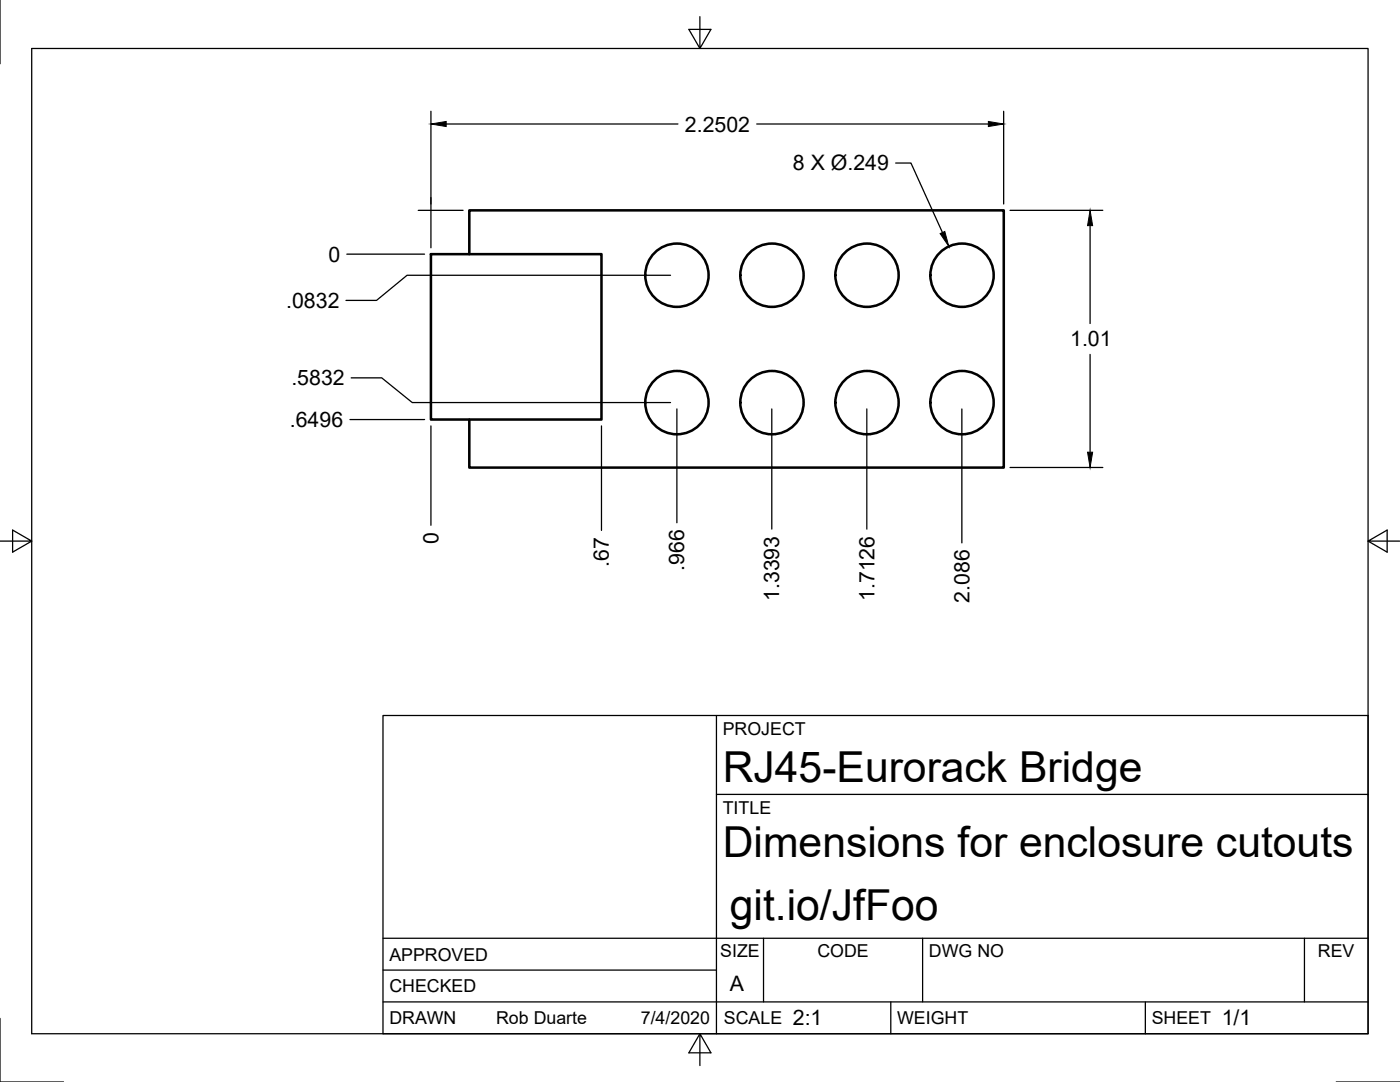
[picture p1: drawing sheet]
<svg xmlns="http://www.w3.org/2000/svg" width="279mm" height="216mm" viewBox="0 0 279 216" stroke-linecap="round" stroke-linejoin="round" font-family="sans-serif">
<!-- layer: Visible -->
<g fill="none" stroke="#000" stroke-width=".51">
<path d="M86 50.7h34v33h-34zM93.7 50.7v-8.7h106.6v51.3h-106.6v-9.6"/>
<circle cx="135.1" cy="54.9" r="6.3"/>
<circle cx="154.1" cy="54.9" r="6.3"/>
<circle cx="173" cy="54.9" r="6.3"/>
<circle cx="192" cy="54.9" r="6.3"/>
<circle cx="135.1" cy="80.3" r="6.3"/>
<circle cx="154.1" cy="80.3" r="6.3"/>
<circle cx="173" cy="80.3" r="6.3"/>
<circle cx="192" cy="80.3" r="6.3"/>
</g>
<!-- layer: Border -->
<path d="M0 0v12.7M6.3 9.7h266.7v196.6h-266.7zM139.7 3.3v6.4l2.2-3.8h-4.4l2.2 3.8M6.3 108l-3.8 2.2v-4.4l3.8 2.2h-6.3M273 108l3.8 2.2v-4.4l-3.8 2.2h6.4M0 203.2v12.7h12.7M139.7 206.3l-2.2 3.8h4.4l-2.2-3.8v6.3M266.7 215.9h12.7" fill="none" stroke="#000" stroke-width=".25"/>
<!-- layer: Titleblock -->
<path d="M76.4 142.8h196.6v63.5h-196.6zM143 158.5h130M143 142.8v63.5M76.4 199.9h196.6M76.4 193.6h66.6M76.4 187.2h196.6M152.4 187.2v12.7M177.8 199.9v6.4M184.1 187.2v12.7M228.6 199.9v6.4M260.3 187.2v12.7" fill="none" stroke="#000" stroke-width=".25"/>
<!-- layer: Dimensions -->
<g fill="none" stroke="#000" stroke-width=".25">
<path d="M86 22.2v27.2M89 24.7h46.3M151 24.7h46.3M178.8 32.5h3l6.3 13.9M200.3 22.2v18.5M69.2 50.7h15.5M83.5 42h8.9M133.8 54.9h-52.6l-6.1 5h-6.1M201.6 42h18.5M217.6 45v19.6M70.1 75.4h6.1l6.1 4.9h51.5M217.6 70.7v19.5"/>
<path d="M69.8 83.7h14.9M86 85v19.8M120 85v20.8M135.1 81.6v22.7M154 81.6v24M173 81.6v24M192 81.6v26.7M201.6 93.3h18.5"/>
</g>
<path d="M86 24.7l3-.5v1.1zM197.3 24.2l3 .5-3 .6zM187.6 46.6l1-.4 .8 3zM217.6 42l.5 3h-1.1zM217 90.2h1.1l-.5 3.1z" fill="#000" stroke="#000" stroke-width=".2"/>
<g font-size="8.5">
<text x="144.3" y="156">RJ45-Eurorack Bridge</text>
<text x="144.3" y="171">Dimensions for enclosure cutouts</text>
<text x="145.7" y="183.7">git.io/JfFoo</text>
</g>
<g font-size="4.3">
<text x="136.7" y="26.2">2.2502</text>
<text x="158.2" y="34">8 X Ø.249</text>
<text x="65.5" y="52.2">0</text>
<text x="57.1" y="61.4">.0832</text>
<text x="213.6" y="69.1">1.01</text>
<text x="58.1" y="76.9">.5832</text>
<text x="57.8" y="85.2">.6496</text>
<text x="87.5" y="108.5" transform="rotate(-90 87.5 108.5)">0</text>
<text x="121.5" y="113.1" transform="rotate(-90 121.5 113.1)">.67</text>
<text x="136.6" y="113.9" transform="rotate(-90 136.6 113.9)">.966</text>
<text x="155.5" y="119.9" transform="rotate(-90 155.5 119.9)">1.3393</text>
<text x="174.5" y="119.9" transform="rotate(-90 174.5 119.9)">1.7126</text>
<text x="193.5" y="120.3" transform="rotate(-90 193.5 120.3)">2.086</text>
<text x="145.7" y="197.7">A</text>
<text x="158.2" y="204.6">2:1</text>
<text x="243.8" y="204.6">1/1</text>
</g>
<g font-size="3.5">
<text x="144.3" y="146.6">PROJECT</text>
<text x="144.3" y="162.3">TITLE</text>
<text x="77.7" y="191.7">APPROVED</text>
<text x="143.7" y="191">SIZE</text>
<text x="163.1" y="191">CODE</text>
<text x="185.4" y="191">DWG NO</text>
<text x="263" y="191">REV</text>
<text x="77.7" y="198">CHECKED</text>
<text x="77.7" y="204.4">DRAWN</text>
<text x="99" y="204.4">Rob Duarte</text>
<text x="127.9" y="204.4">7/4/2020</text>
<text x="144.5" y="204.4">SCALE</text>
<text x="179.1" y="204.4">WEIGHT</text>
<text x="229.9" y="204.4">SHEET</text>
</g>
</svg>
